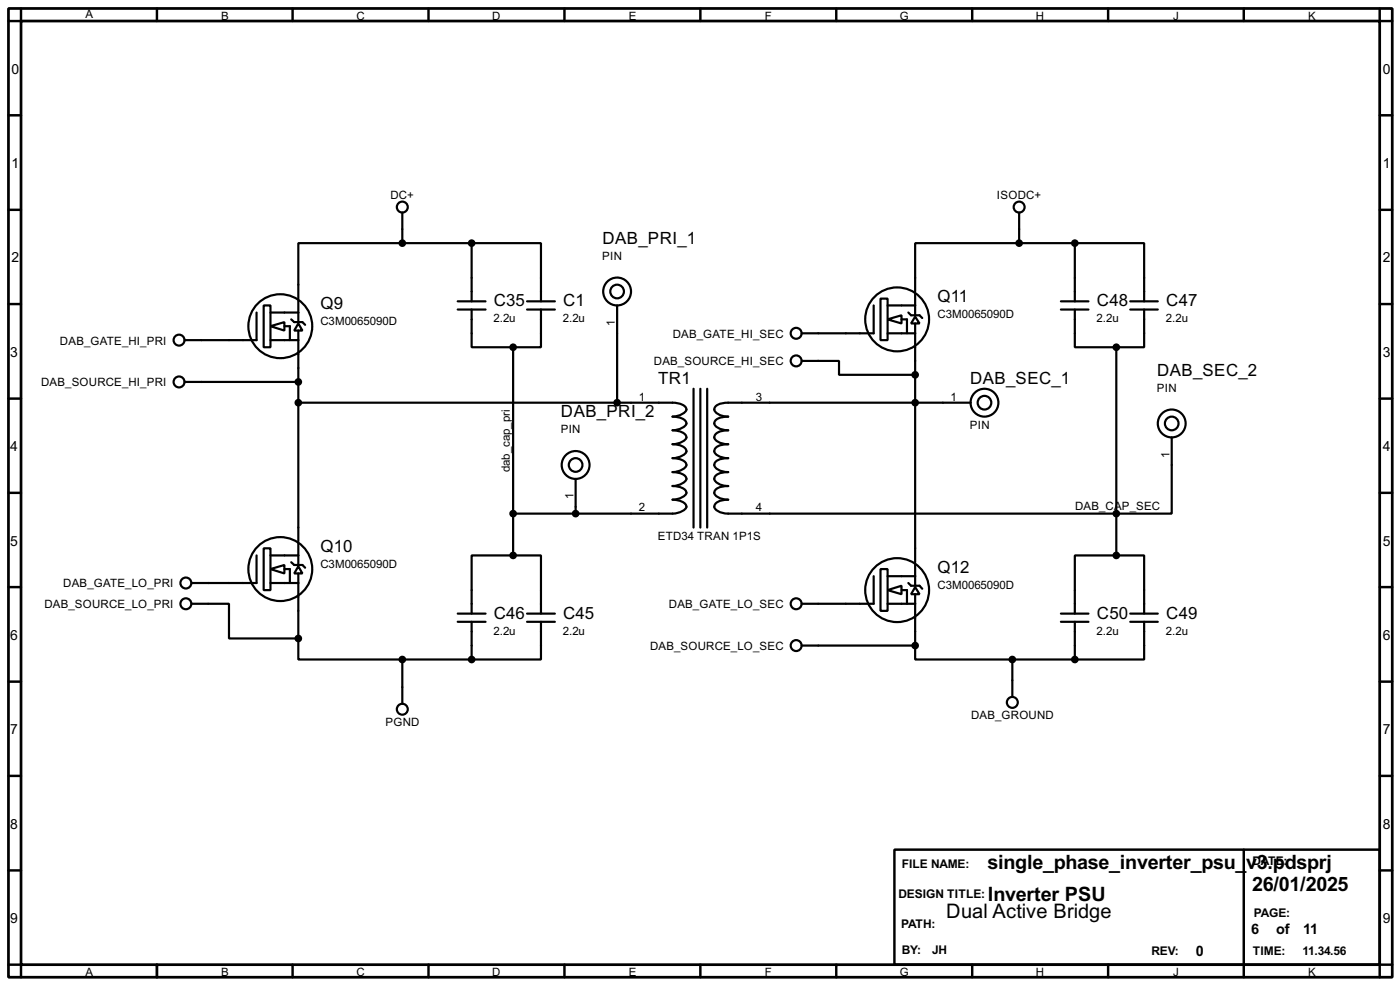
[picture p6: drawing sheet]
<svg xmlns="http://www.w3.org/2000/svg" width="256mm" height="180mm" viewBox="0 0 256 180" stroke-linecap="round" stroke-linejoin="round" font-family="sans-serif">
<path d="M1.6 1.6h253.5v177.3h-253.5zM3.9 3.9h248.9v172.7h-248.9z" fill="none" stroke="#000" stroke-width=".5"/>
<g fill="none" stroke="#000" stroke-width=".45">
<path d="M3.9 1.6v2.3h-2.3M28.8 1.6v2.3M53.6 1.6v2.3M78.5 1.6v2.3M103.4 1.6v2.3M128.3 1.6v2.3M153.2 1.6v2.3M178.1 1.6v2.3M203 1.6v2.3M227.9 1.6v2.3M252.8 1.6v2.3h2.3M1.6 21.1h2.3"/>
<path d="M1.6 38.4h2.3M252.8 21.1h2.3M252.8 38.4h2.3M1.6 55.7h2.3M252.8 55.7h2.3M1.6 73h2.3M252.8 73h2.3M1.6 90.2h2.3M252.8 90.2h2.3M1.6 107.5h2.3M252.8 107.5h2.3M1.6 124.8h2.3"/>
<path d="M252.8 124.8h2.3M1.6 142h2.3M1.6 159.3h2.3M163.9 155.5h88.9v21.1h-88.9zM227.9 155.5v23.4M252.8 142h2.3M252.8 159.3h2.3M1.6 176.6h2.3v2.3M28.8 176.6v2.3M53.6 176.6v2.3M78.5 176.6v2.3M103.4 176.6v2.3"/>
<path d="M128.3 176.6v2.3M153.2 176.6v2.3M178.1 176.6v2.3M203 176.6v2.3M255.1 176.6h-2.3v2.3"/>
</g>
<g fill="none" stroke="#000" stroke-width=".4">
<path d="M73.7 38.9v5.6M186.7 38.9v5.6M47 57.2v5.1h-13.2M48.3 55.9h1.3v7.7h-1.3zM49.6 59.7l2.5-.7v1.5zM49.6 57.2h5.1M52.1 59.7h1v2.6M53.4 58.5l.5 .5h1.5l.5 .5M54.7 59.2l.7 1.3h-1.5zM54.7 54.9v4.1M73.7 44.5h-19v10.2M73.7 44.5h12.7"/>
<path d="M83.9 56.7h5.1M83.9 55.2h5.1M86.4 44.5h12.7v10.7M86.4 56.7v6.9h7.6M86.4 44.5v10.7M96.6 56.7h5.1M96.6 55.2h5.1M99.1 56.7v6.9h-5.1M113.1 55.9v17.8M160.1 55.9v5.1h-13.2M161.3 54.7h1.3v7.6h-1.3zM162.6 58.5l2.6-.8v1.5z"/>
<path d="M162.6 55.9h5.1M165.2 58.5h1v2.5M166.4 57.2l.5 .5h1.6l.5 .5M167.7 58l.8 1.2h-1.6zM167.7 53.6v4.1M167.7 59.2v43.7M186.7 44.5h-19v8.9M186.7 44.5h10.2M194.4 56.7h5M194.4 55.2h5M196.9 44.5h12.7v10.7M196.9 56.7v6.9h7.6"/>
<path d="M196.9 44.5v10.7M207.1 56.7h5M207.1 55.2h5M209.6 56.7v6.9h-5.1M33.8 69.9h20.9M49.6 62.3h5.1M54.7 73.7h68.5a3.2 3.2 0 0 1 2.5 .9 .89 .89 0 0 1-.7 1.2l-1.2 .4-.6 .1a3.2 3.2 0 0 1 2.5 .8 .86 .86 0 0 1-.7 1.2l-1.2 .4-.6 .1a2.33 2.33 0 0 1 2.6 1.3 2.68 2.68 0 0 1-2.6 1.2 3.1 3.1 0 0 1 2.5 .9 .88 .88 0 0 1-.7 1.2l-1.2 .4-.6 .1a3.2 3.2 0 0 1 2.5 .8 .9 .9 0 0 1-.7 1.3l-1.2 .3-.6 .1a3.2 3.2 0 0 1 2.5 .9 .89 .89 0 0 1-.7 1.2l-1.2 .4-.6 .1a3.2 3.2 0 0 1 2.5 .8 .86 .86 0 0 1-.7 1.2l-1.2 .4-.6 .1a2.33 2.33 0 0 1 2.6 1.3 2.68 2.68 0 0 1-2.6 1.2h-29.2M54.7 60.5v38.6M94 63.6v38.1M127.1 71.2v25.4M128.3 71.2v25.4M129.6 71.2v25.4"/>
<path d="M146.9 66.1h6.8v2.5h14M162.6 61h5.1M177.9 73.7h-44.5a2.91 2.91 0 0 0-2.5 .9 .91 .91 0 0 0 .6 1.2l1.2 .4 .7 .1a2.91 2.91 0 0 0-2.5 .8 .88 .88 0 0 0 .6 1.2l1.2 .4 .7 .1a2.87 2.87 0 0 0-2.5 .9 .88 .88 0 0 0 .6 1.2l1.2 .3 .7 .1a2.84 2.84 0 0 0-2.5 .9 .89 .89 0 0 0 .6 1.2l1.2 .4 .7 .1a2.91 2.91 0 0 0-2.5 .8 .93 .93 0 0 0 .6 1.3l1.2 .3 .7 .1a2.91 2.91 0 0 0-2.5 .9 .91 .91 0 0 0 .6 1.2l1.2 .4 .7 .1a2.91 2.91 0 0 0-2.5 .8 .88 .88 0 0 0 .6 1.2l1.2 .4 .7 .1a2.87 2.87 0 0 0-2.5 .9 .88 .88 0 0 0 .6 1.2l1.2 .3 .7 .1h81.3v-13.9M204.5 63.6v38.1M54.7 99.4v4M105.5 87.7v6.3M35.1 110.5h6.9v6.4h12.7M47 101.7v5h-11.9M48.3 100.4h1.3v7.6h-1.3zM49.6 104.2l2.5-.8v1.6zM49.6 106.7h5.1M49.6 101.7h5.1"/>
<path d="M52.1 104.2h1v2.5M53.4 102.9l.5 .5h1.5l.5 .5M54.7 103.7l.7 1.3h-1.5zM54.7 116.9v3.8h19M54.7 105v11.9M83.9 113.8h5.1M83.9 112.3h5.1M86.4 113.8v6.9M94 101.7h-7.6v10.6M94 101.7h5.1v10.6M96.6 113.8h5.1M96.6 112.3h5.1"/>
<path d="M99.1 113.8v6.9h-12.7M146.9 118.2h20.8M160.1 105.5v5h-13.2M161.3 104.2h1.3v7.6h-1.3zM162.6 108l2.6-.8v1.6zM162.6 110.5h5.1M162.6 105.5h5.1M165.2 108h1v2.5M166.4 106.7l.5 .5h1.6l.5 .6M167.7 107.5l.8 1.3h-1.6zM167.7 118.2v2.5h17.8M167.7 103.2v4"/>
<path d="M167.7 108.8v9.4M194.4 113.8h5M194.4 112.3h5M196.9 113.8v6.9M204.5 101.7h-7.6v10.6M204.5 101.7h5.1v10.6M207.1 113.8h5M207.1 112.3h5M209.6 113.8v6.9h-12.7M73.7 120.7v8.1M73.7 120.7h12.7M185.5 120.7h11.4"/>
<path d="M185.5 120.7v6.9"/>
<circle cx="73.7" cy="37.9" r="1"/>
<circle cx="186.7" cy="37.9" r="1"/>
<circle cx="51.3" cy="59.7" r="5.9"/>
<circle cx="113" cy="53.4" r="2.55"/>
<circle cx="113" cy="53.4" r="1.25"/>
<circle cx="164.3" cy="58.5" r="5.9"/>
<circle cx="32.8" cy="62.3" r="1"/>
<circle cx="32.8" cy="69.9" r="1"/>
<circle cx="145.8" cy="66.1" r="1"/>
<circle cx="145.8" cy="61" r="1"/>
<circle cx="180.3" cy="73.7" r="2.55"/>
<circle cx="180.3" cy="73.7" r="1.25"/>
<circle cx="214.6" cy="77.5" r="2.55"/>
<circle cx="214.6" cy="77.5" r="1.25"/>
<circle cx="105.4" cy="85.1" r="2.55"/>
<circle cx="105.4" cy="85.1" r="1.25"/>
<circle cx="34" cy="110.5" r="1"/>
<circle cx="34" cy="106.7" r="1"/>
<circle cx="51.3" cy="104.2" r="5.9"/>
<circle cx="145.8" cy="118.2" r="1"/>
<circle cx="145.8" cy="110.5" r="1"/>
<circle cx="164.3" cy="108" r="5.9"/>
<circle cx="73.7" cy="129.8" r="1"/>
<circle cx="185.4" cy="128.6" r="1"/>
</g>
<g fill="#000" stroke="#000" stroke-width=".4">
<circle cx="73.7" cy="44.5" r=".5"/>
<circle cx="86.4" cy="44.5" r=".5"/>
<circle cx="186.7" cy="44.5" r=".5"/>
<circle cx="196.9" cy="44.5" r=".5"/>
<circle cx="54.6" cy="73.7" r=".5"/>
<circle cx="54.6" cy="69.9" r=".5"/>
<circle cx="94" cy="63.6" r=".5"/>
<circle cx="113" cy="73.7" r=".5"/>
<circle cx="167.6" cy="68.6" r=".5"/>
<circle cx="167.6" cy="73.7" r=".5"/>
<circle cx="204.5" cy="63.6" r=".5"/>
<circle cx="94" cy="94" r=".5"/>
<circle cx="105.4" cy="94" r=".5"/>
<circle cx="204.5" cy="94" r=".5"/>
<circle cx="54.6" cy="116.9" r=".5"/>
<circle cx="94" cy="101.7" r=".5"/>
<circle cx="167.6" cy="118.2" r=".5"/>
<circle cx="204.5" cy="101.7" r=".5"/>
<circle cx="73.7" cy="120.7" r=".5"/>
<circle cx="86.4" cy="120.7" r=".5"/>
<circle cx="185.4" cy="120.7" r=".5"/>
<circle cx="196.9" cy="120.7" r=".5"/>
</g>
<g font-size="4.1">
<text x="180.9" y="159.1">single_phase_inverter_psu_</text>
<text x="228.3" y="159.1">v3.pdsprj</text>
<text x="173.3" y="168">Dual Active Bridge</text>
<text x="181" y="164.9">Inverter PSU</text>
<text x="229.4" y="163.1">26/01/2025</text>
</g>
<g font-size="3.5">
<text x="110.4" y="44.6">DAB_PRI_1</text>
<text x="58.7" y="56.6">Q9</text>
<text x="90.5" y="56.1">C35</text>
<text x="103.2" y="56.1">C1</text>
<text x="171.8" y="55.3">Q11</text>
<text x="201" y="56.1">C48</text>
<text x="213.7" y="56.1">C47</text>
<text x="120.6" y="70.4">TR1</text>
<text x="177.7" y="70.4">DAB_SEC_1</text>
<text x="212" y="68.8">DAB_SEC_2</text>
<text x="102.8" y="76.4">DAB_PRI_2</text>
<text x="58.7" y="101">Q10</text>
<text x="171.8" y="104.9">Q12</text>
<text x="90.5" y="113.2">C46</text>
<text x="103.2" y="113.2">C45</text>
<text x="201" y="113.2">C50</text>
<text x="213.7" y="113.2">C49</text>
</g>
<g font-size="3">
<text x="229.2" y="171">6</text>
<text x="233.8" y="171">of</text>
<text x="238.8" y="171">11</text>
<text x="219.1" y="175">0</text>
</g>
<g font-size="2.9">
<text x="2.1" y="13.5">0</text>
<text x="253.4" y="13.5">0</text>
<text x="2.1" y="30.7">1</text>
<text x="253.4" y="30.7">1</text>
<text x="2.1" y="48">2</text>
<text x="253.4" y="48">2</text>
<text x="1.9" y="65.3">3</text>
<text x="253.4" y="65.3">3</text>
<text x="1.9" y="82.5">4</text>
<text x="253.4" y="82.5">4</text>
<text x="1.9" y="99.9">5</text>
<text x="253.4" y="99.9">5</text>
<text x="1.9" y="117.1">6</text>
<text x="253.4" y="117.1">6</text>
<text x="1.9" y="134.4">7</text>
<text x="253.4" y="134.4">7</text>
<text x="1.9" y="151.7">8</text>
<text x="253.4" y="151.7">8</text>
<text x="1.9" y="168.9">9</text>
<text x="253.4" y="168.9">9</text>
</g>
<g font-size="2.5">
<text x="165.2" y="158.9">FILE NAME:</text>
<text x="229.4" y="158.4">DATE:</text>
<text x="164.6" y="164.4">DESIGN TITLE:</text>
<text x="229.7" y="167.8">PAGE:</text>
<text x="165.1" y="169.8">PATH:</text>
<text x="165.2" y="174.6">BY:</text>
<text x="170.7" y="174.6">JH</text>
<text x="210.9" y="174.8">REV:</text>
<text x="229.5" y="174.8">TIME:</text>
<text x="238.6" y="174.8">11.34.56</text>
</g>
<g font-size="2.4">
<text x="15.6" y="3.4">A</text>
<text x="40.5" y="3.6">B</text>
<text x="65.3" y="3.6">C</text>
<text x="90.2" y="3.6">D</text>
<text x="115.2" y="3.6">E</text>
<text x="140.1" y="3.6">F</text>
<text x="164.8" y="3.6">G</text>
<text x="189.8" y="3.6">H</text>
<text x="214.9" y="3.6">J</text>
<text x="239.6" y="3.6">K</text>
<text x="71.5" y="36.4">DC+</text>
<text x="182.6" y="36.4">ISODC+</text>
<text x="110.3" y="47.6">PIN</text>
<text x="58.7" y="59.5">C3M0065090D</text>
<text x="90.4" y="59">2.2u</text>
<text x="103.1" y="59">2.2u</text>
<text x="112.7" y="59.6" transform="rotate(-90 112.7 59.6)">1</text>
<text x="171.7" y="58.2">C3M0065090D</text>
<text x="200.9" y="59">2.2u</text>
<text x="213.6" y="59">2.2u</text>
<text x="11" y="63.1">DAB_GATE_HI_PRI</text>
<text x="123.2" y="61.8">DAB_GATE_HI_SEC</text>
<text x="7.5" y="70.7">DAB_SOURCE_HI_PRI</text>
<text x="119.8" y="66.9">DAB_SOURCE_HI_SEC</text>
<text x="211.9" y="71.7">PIN</text>
<text x="117" y="73.3">1</text>
<text x="138.5" y="73.3">3</text>
<text x="174.2" y="73.3">1</text>
<text x="102.7" y="79.3">PIN</text>
<text x="177.7" y="78.5">PIN</text>
<text x="214.3" y="83.7" transform="rotate(-90 214.3 83.7)">1</text>
<text x="93.4" y="86.4" transform="rotate(-90 93.4 86.4)">dab_cap_pri</text>
<text x="105.1" y="91.4" transform="rotate(-90 105.1 91.4)">1</text>
<text x="117" y="93.6">2</text>
<text x="138.5" y="93.6">4</text>
<text x="196.9" y="93.4">DAB_CAP_SEC</text>
<text x="120.5" y="98.8">ETD34 TRAN 1P1S</text>
<text x="11.6" y="107.5">DAB_GATE_LO_PRI</text>
<text x="58.7" y="104">C3M0065090D</text>
<text x="171.7" y="107.8">C3M0065090D</text>
<text x="8.1" y="111.3">DAB_SOURCE_LO_PRI</text>
<text x="122.5" y="111.3">DAB_GATE_LO_SEC</text>
<text x="90.4" y="116.2">2.2u</text>
<text x="103.1" y="116.2">2.2u</text>
<text x="119.1" y="119">DAB_SOURCE_LO_SEC</text>
<text x="200.9" y="116.2">2.2u</text>
<text x="213.6" y="116.2">2.2u</text>
<text x="177.9" y="131.7">DAB_GROUND</text>
<text x="70.6" y="132.9">PGND</text>
<text x="15.6" y="178.7">A</text>
<text x="40.5" y="178.7">B</text>
<text x="65.3" y="178.7">C</text>
<text x="90.2" y="178.7">D</text>
<text x="115.2" y="178.7">E</text>
<text x="140.1" y="178.7">F</text>
<text x="164.8" y="178.7">G</text>
<text x="189.8" y="178.7">H</text>
<text x="214.9" y="178.7">J</text>
<text x="239.6" y="178.7">K</text>
</g>
</svg>
